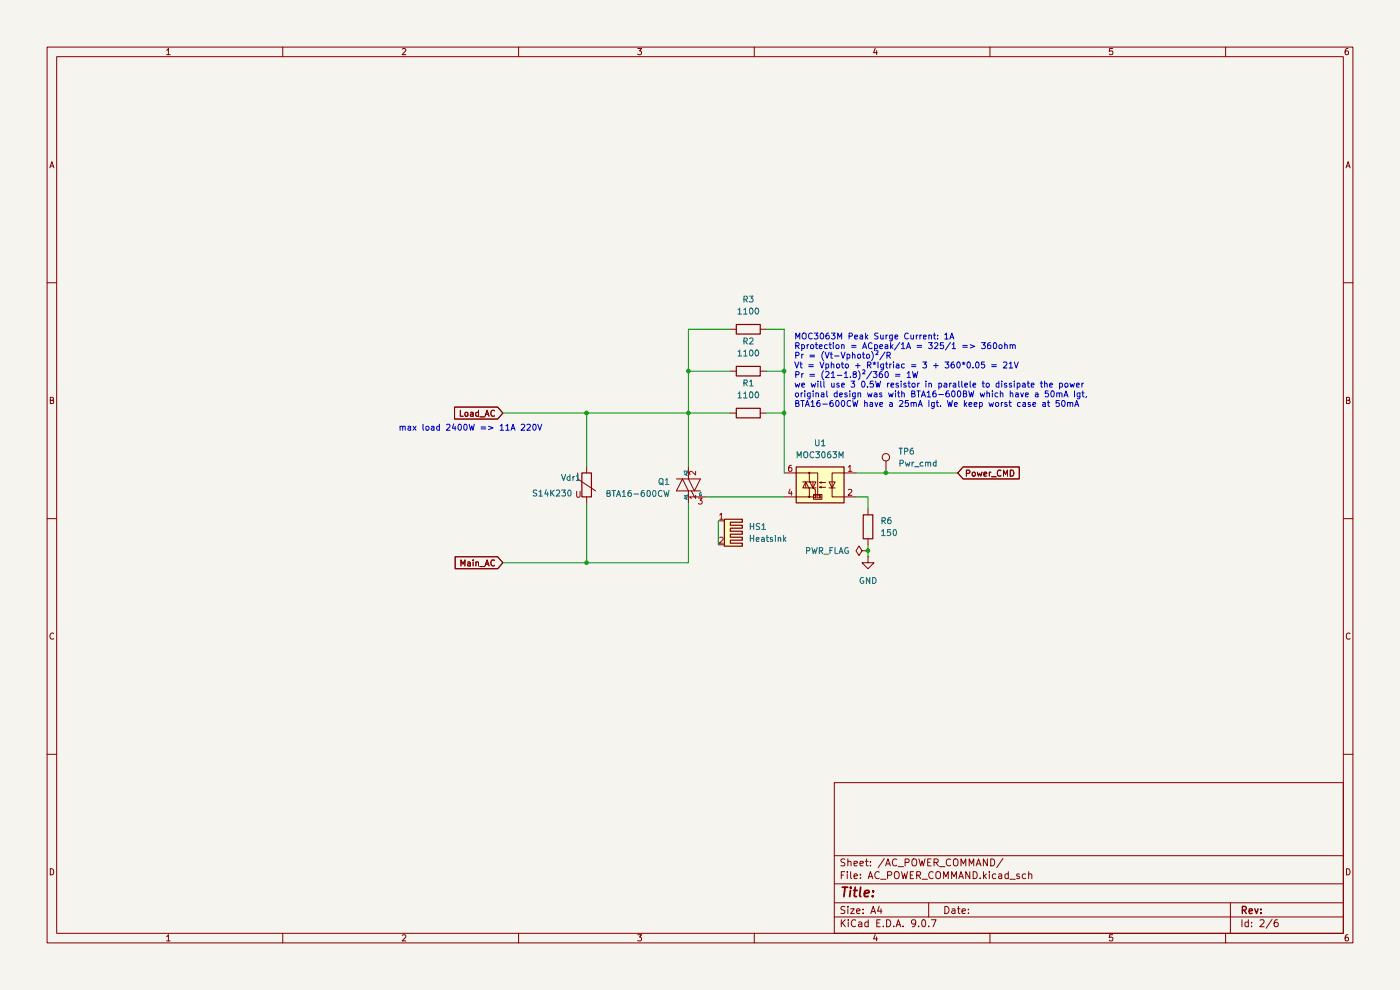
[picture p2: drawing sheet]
(kicad_sch
 (version 20250114)
 (generator "eeschema")
 (generator_version "9.0")
 (paper "A4")
 (lib_symbols
  (symbol "Connector:TestPoint"
   (pin_numbers (hide yes))
   (pin_names
    (offset 0.762) (hide yes)) (exclude_from_sim no) (in_bom yes) (on_board yes)
   (property "Reference" "TP" (at 0 6.858 0) (effects (font (size 1.27 1.27))))
   (property "Value" "TestPoint" (at 0 5.08 0) (effects (font (size 1.27 1.27))))
   (property "Footprint" "" (at 5.08 0 0) (effects (font (size 1.27 1.27)) (hide yes)))
   (property "Datasheet" "~" (at 5.08 0 0) (effects (font (size 1.27 1.27)) (hide yes)))
   (property "Description" "test point" (at 0 0 0) (effects (font (size 1.27 1.27)) (hide yes)))
   (symbol "TestPoint_0_1"
    (circle (center 0 3.302) (radius 0.762) (stroke (width 0) (type default)) (fill (type none))))
   (symbol "TestPoint_1_1"
    (pin passive line (at 0 0 90) (length 2.54) (name "1" (effects (font (size 1.27 1.27)))) (number "1" (effects (font (size 1.27 1.27))))))
   (embedded_fonts no))
  (symbol "Device:R"
   (pin_numbers (hide yes))
   (pin_names
    (offset 0)) (exclude_from_sim no) (in_bom yes) (on_board yes)
   (property "Reference" "R" (at 2.032 0 90) (effects (font (size 1.27 1.27))))
   (property "Value" "R" (at 0 0 90) (effects (font (size 1.27 1.27))))
   (property "Footprint" "" (at -1.778 0 90) (effects (font (size 1.27 1.27)) (hide yes)))
   (property "Datasheet" "~" (at 0 0 0) (effects (font (size 1.27 1.27)) (hide yes)))
   (property "Description" "Resistor" (at 0 0 0) (effects (font (size 1.27 1.27)) (hide yes)))
   (symbol "R_0_1"
    (rectangle (start -1.016 -2.54) (end 1.016 2.54) (stroke (width 0.254) (type default)) (fill (type none))))
   (symbol "R_1_1"
    (pin passive line (at 0 3.81 270) (length 1.27) (name "~" (effects (font (size 1.27 1.27)))) (number "1" (effects (font (size 1.27 1.27)))))
    (pin passive line (at 0 -3.81 90) (length 1.27) (name "~" (effects (font (size 1.27 1.27)))) (number "2" (effects (font (size 1.27 1.27))))))
   (embedded_fonts no))
  (symbol "Device:Varistor"
   (pin_numbers (hide yes))
   (pin_names
    (offset 0)) (exclude_from_sim no) (in_bom yes) (on_board yes)
   (property "Reference" "RV" (at 3.175 0 90) (effects (font (size 1.27 1.27))))
   (property "Value" "Varistor" (at -3.175 0 90) (effects (font (size 1.27 1.27))))
   (property "Footprint" "" (at -1.778 0 90) (effects (font (size 1.27 1.27)) (hide yes)))
   (property "Datasheet" "~" (at 0 0 0) (effects (font (size 1.27 1.27)) (hide yes)))
   (property "Description" "Voltage dependent resistor" (at 0 0 0) (effects (font (size 1.27 1.27)) (hide yes)))
   (property "Sim.Name" "kicad_builtin_varistor" (at 0 0 0) (effects (font (size 1.27 1.27)) (hide yes)))
   (property "Sim.Device" "SUBCKT" (at 0 0 0) (effects (font (size 1.27 1.27)) (hide yes)))
   (property "Sim.Pins" "1=A 2=B" (at 0 0 0) (effects (font (size 1.27 1.27)) (hide yes)))
   (property "Sim.Params" "threshold=1k" (at 0 0 0) (effects (font (size 1.27 1.27)) (hide yes)))
   (property "Sim.Library" "${KICAD9_SYMBOL_DIR}/Simulation_SPICE.sp" (at 0 0 0) (effects (font (size 1.27 1.27)) (hide yes)))
   (symbol "Varistor_0_0"
    (text "U" (at -1.778 -2.032 0) (effects (font (size 1.27 1.27)))))
   (symbol "Varistor_0_1"
    (polyline (pts (xy -1.905 2.54) (xy -1.905 1.27) (xy 1.905 -1.27)) (stroke (width 0) (type default)) (fill (type none)))
    (rectangle (start -1.016 -2.54) (end 1.016 2.54) (stroke (width 0.254) (type default)) (fill (type none))))
   (symbol "Varistor_1_1"
    (pin passive line (at 0 3.81 270) (length 1.27) (name "~" (effects (font (size 1.27 1.27)))) (number "1" (effects (font (size 1.27 1.27)))))
    (pin passive line (at 0 -3.81 90) (length 1.27) (name "~" (effects (font (size 1.27 1.27)))) (number "2" (effects (font (size 1.27 1.27))))))
   (embedded_fonts no))
  (symbol "Mechanical:Heatsink_Pad_2Pin"
   (pin_names
    (offset 0)) (exclude_from_sim no) (in_bom yes) (on_board yes)
   (property "Reference" "HS" (at 0 5.715 0) (effects (font (size 1.27 1.27))))
   (property "Value" "Heatsink_Pad_2Pin" (at 0 3.81 0) (effects (font (size 1.27 1.27))))
   (property "Footprint" "" (at 0.3048 -1.27 0) (effects (font (size 1.27 1.27)) (hide yes)))
   (property "Datasheet" "~" (at 0.3048 -1.27 0) (effects (font (size 1.27 1.27)) (hide yes)))
   (property "Description" "Heatsink with electrical connection, 2 pin" (at 0 0 0) (effects (font (size 1.27 1.27)) (hide yes)))
   (symbol "Heatsink_Pad_2Pin_0_1"
    (polyline (pts (xy -0.3302 0) (xy -0.9652 0) (xy -0.9652 2.54) (xy -1.6002 2.54) (xy -1.6002 0) (xy -2.2352 0) (xy -2.2352 2.54) (xy -2.8702 2.54) (xy -2.8702 -1.27) (xy -0.9652 -1.27)) (stroke (width 0.254) (type default)) (fill (type background)))
    (polyline (pts (xy -0.3302 0) (xy -0.3302 2.54) (xy 0.3048 2.54) (xy 0.3048 0) (xy 0.9398 0) (xy 0.9398 2.54) (xy 1.5748 2.54) (xy 1.5748 0) (xy 2.2098 0) (xy 2.2098 2.54) (xy 2.8448 2.54) (xy 2.8448 -1.27) (xy -0.9652 -1.27)) (stroke (width 0.254) (type default)) (fill (type background))))
   (symbol "Heatsink_Pad_2Pin_1_1"
    (pin passive line (at -2.54 -2.54 90) (length 1.27) (name "~" (effects (font (size 1.27 1.27)))) (number "1" (effects (font (size 1.27 1.27)))))
    (pin passive line (at 2.54 -2.54 90) (length 1.27) (name "~" (effects (font (size 1.27 1.27)))) (number "2" (effects (font (size 1.27 1.27))))))
   (embedded_fonts no))
  (symbol "Relay_SolidState:MOC3063M" (exclude_from_sim no) (in_bom yes) (on_board yes)
   (property "Reference" "U" (at -5.08 5.08 0) (effects (font (size 1.27 1.27)) (justify left)))
   (property "Value" "MOC3063M" (at 0 5.08 0) (effects (font (size 1.27 1.27)) (justify left)))
   (property "Footprint" "" (at -5.08 -5.08 0) (effects (font (size 1.27 1.27)
    (italic yes)) (justify left) (hide yes)))
   (property "Datasheet" "https://www.onsemi.com/pub/Collateral/MOC3163M-D.pdf" (at 0 0 0) (effects (font (size 1.27 1.27)) (justify left) (hide yes)))
   (property "Description" "Zero Cross Opto-Triac, Vdrm 600V, Ift 5mA, DIP6" (at 0 0 0) (effects (font (size 1.27 1.27)) (hide yes)))
   (symbol "MOC3063M_0_0"
    (rectangle (start -0.381 -2.032) (end 1.397 -3.048) (stroke (width 0) (type default)) (fill (type none)))
    (polyline (pts (xy 1.524 -0.635) (xy 1.016 -1.016) (xy 1.016 -2.032)) (stroke (width 0) (type default)) (fill (type none)))
    (polyline (pts (xy 2.286 -2.54) (xy 1.397 -2.54)) (stroke (width 0) (type default)) (fill (type none)))
    (text "ZCD" (at 0.508 -2.54 0) (effects (font (size 0.508 0.508)))))
   (symbol "MOC3063M_0_1"
    (rectangle (start -5.08 3.81) (end 5.08 -3.81) (stroke (width 0.254) (type default)) (fill (type background)))
    (polyline (pts (xy -5.08 2.54) (xy -2.54 2.54) (xy -2.54 -2.54) (xy -5.08 -2.54)) (stroke (width 0) (type default)) (fill (type none)))
    (polyline (pts (xy -3.175 -0.635) (xy -1.905 -0.635)) (stroke (width 0) (type default)) (fill (type none)))
    (polyline (pts (xy -2.54 -0.635) (xy -3.175 0.635) (xy -1.905 0.635) (xy -2.54 -0.635)) (stroke (width 0) (type default)) (fill (type none)))
    (polyline (pts (xy -1.143 0.508) (xy 0.127 0.508) (xy -0.254 0.381) (xy -0.254 0.635) (xy 0.127 0.508)) (stroke (width 0) (type default)) (fill (type none)))
    (polyline (pts (xy -1.143 -0.508) (xy 0.127 -0.508) (xy -0.254 -0.635) (xy -0.254 -0.381) (xy 0.127 -0.508)) (stroke (width 0) (type default)) (fill (type none)))
    (polyline (pts (xy 0.889 -0.635) (xy 3.683 -0.635) (xy 3.048 0.635) (xy 2.413 -0.635)) (stroke (width 0) (type default)) (fill (type none)))
    (polyline (pts (xy 1.524 -0.635) (xy 1.524 0.635)) (stroke (width 0) (type default)) (fill (type none)))
    (polyline (pts (xy 2.286 2.54) (xy 0.508 2.54) (xy 0.508 -2.032)) (stroke (width 0) (type default)) (fill (type none)))
    (circle (center 2.286 2.54) (radius 0.127) (stroke (width 0) (type default)) (fill (type none)))
    (polyline (pts (xy 2.286 0.635) (xy 2.286 2.54) (xy 5.08 2.54)) (stroke (width 0) (type default)) (fill (type none)))
    (polyline (pts (xy 2.286 -0.635) (xy 2.286 -2.54) (xy 5.08 -2.54)) (stroke (width 0) (type default)) (fill (type none)))
    (circle (center 2.286 -2.54) (radius 0.127) (stroke (width 0) (type default)) (fill (type none)))
    (polyline (pts (xy 3.048 0.635) (xy 3.048 -0.635)) (stroke (width 0) (type default)) (fill (type none)))
    (polyline (pts (xy 3.683 0.635) (xy 0.889 0.635) (xy 1.524 -0.635) (xy 2.159 0.635)) (stroke (width 0) (type default)) (fill (type none))))
   (symbol "MOC3063M_1_1"
    (pin passive line (at -7.62 2.54 0) (length 2.54) (name "~" (effects (font (size 1.27 1.27)))) (number "1" (effects (font (size 1.27 1.27)))))
    (pin passive line (at -7.62 -2.54 0) (length 2.54) (name "~" (effects (font (size 1.27 1.27)))) (number "2" (effects (font (size 1.27 1.27)))))
    (pin no_connect line (at -5.08 0 0) (length 2.54) (hide yes) (name "NC" (effects (font (size 1.27 1.27)))) (number "3" (effects (font (size 1.27 1.27)))))
    (pin no_connect line (at 5.08 0 180) (length 2.54) (hide yes) (name "NC" (effects (font (size 1.27 1.27)))) (number "5" (effects (font (size 1.27 1.27)))))
    (pin passive line (at 7.62 2.54 180) (length 2.54) (name "~" (effects (font (size 1.27 1.27)))) (number "6" (effects (font (size 1.27 1.27)))))
    (pin passive line (at 7.62 -2.54 180) (length 2.54) (name "~" (effects (font (size 1.27 1.27)))) (number "4" (effects (font (size 1.27 1.27))))))
   (embedded_fonts no))
  (symbol "Triac_Thyristor:BTA16-600BW"
   (pin_names
    (offset 0)) (exclude_from_sim no) (in_bom yes) (on_board yes)
   (property "Reference" "Q" (at 5.08 1.905 0) (effects (font (size 1.27 1.27)) (justify left)))
   (property "Value" "BTA16-600BW" (at 5.08 0 0) (effects (font (size 1.27 1.27)) (justify left)))
   (property "Footprint" "Package_TO_SOT_THT:TO-220-3_Vertical" (at 5.08 -1.905 0) (effects (font (size 1.27 1.27)
    (italic yes)) (justify left) (hide yes)))
   (property "Datasheet" "https://www.st.com/resource/en/datasheet/bta16.pdf" (at 0 0 0) (effects (font (size 1.27 1.27)) (justify left) (hide yes)))
   (property "Description" "16A RMS, 600V Off-State Voltage, 50mA Sensitivity, Snubberless, Insulated, Triac, TO-220" (at 0 0 0) (effects (font (size 1.27 1.27)) (hide yes)))
   (symbol "BTA16-600BW_0_1"
    (polyline (pts (xy -2.54 1.27) (xy 2.54 1.27)) (stroke (width 0.2032) (type default)) (fill (type none)))
    (polyline (pts (xy -2.54 1.27) (xy -1.27 -1.27) (xy 0 1.27)) (stroke (width 0.2032) (type default)) (fill (type none)))
    (polyline (pts (xy -2.54 -1.27) (xy 2.54 -1.27)) (stroke (width 0.2032) (type default)) (fill (type none)))
    (polyline (pts (xy -1.27 -2.54) (xy -0.635 -1.27)) (stroke (width 0) (type default)) (fill (type none)))
    (polyline (pts (xy 0 -1.27) (xy 1.27 1.27) (xy 2.54 -1.27)) (stroke (width 0.2032) (type default)) (fill (type none))))
   (symbol "BTA16-600BW_1_1"
    (pin input line (at -3.81 -2.54 0) (length 2.54) (name "G" (effects (font (size 0.635 0.635)))) (number "3" (effects (font (size 1.27 1.27)))))
    (pin passive line (at 0 3.81 270) (length 2.54) (name "A2" (effects (font (size 0.635 0.635)))) (number "2" (effects (font (size 1.27 1.27)))))
    (pin passive line (at 0 -3.81 90) (length 2.54) (name "A1" (effects (font (size 0.635 0.635)))) (number "1" (effects (font (size 1.27 1.27))))))
   (embedded_fonts no))
  (symbol "power:GND"
   (power)
   (pin_numbers (hide yes))
   (pin_names
    (offset 0) (hide yes)) (exclude_from_sim no) (in_bom yes) (on_board yes)
   (property "Reference" "#PWR" (at 0 -6.35 0) (effects (font (size 1.27 1.27)) (hide yes)))
   (property "Value" "GND" (at 0 -3.81 0) (effects (font (size 1.27 1.27))))
   (property "Footprint" "" (at 0 0 0) (effects (font (size 1.27 1.27)) (hide yes)))
   (property "Datasheet" "" (at 0 0 0) (effects (font (size 1.27 1.27)) (hide yes)))
   (property "Description" "Power symbol creates a global label with name \"GND\" , ground" (at 0 0 0) (effects (font (size 1.27 1.27)) (hide yes)))
   (symbol "GND_0_1"
    (polyline (pts (xy 0 0) (xy 0 -1.27) (xy 1.27 -1.27) (xy 0 -2.54) (xy -1.27 -1.27) (xy 0 -1.27)) (stroke (width 0) (type default)) (fill (type none))))
   (symbol "GND_1_1"
    (pin power_in line (at 0 0 270) (length 0) (name "~" (effects (font (size 1.27 1.27)))) (number "1" (effects (font (size 1.27 1.27))))))
   (embedded_fonts no))
  (symbol "power:PWR_FLAG"
   (power)
   (pin_numbers (hide yes))
   (pin_names
    (offset 0) (hide yes)) (exclude_from_sim no) (in_bom yes) (on_board yes)
   (property "Reference" "#FLG" (at 0 1.905 0) (effects (font (size 1.27 1.27)) (hide yes)))
   (property "Value" "PWR_FLAG" (at 0 3.81 0) (effects (font (size 1.27 1.27))))
   (property "Footprint" "" (at 0 0 0) (effects (font (size 1.27 1.27)) (hide yes)))
   (property "Datasheet" "~" (at 0 0 0) (effects (font (size 1.27 1.27)) (hide yes)))
   (property "Description" "Special symbol for telling ERC where power comes from" (at 0 0 0) (effects (font (size 1.27 1.27)) (hide yes)))
   (symbol "PWR_FLAG_0_0"
    (pin power_out line (at 0 0 90) (length 0) (name "~" (effects (font (size 1.27 1.27)))) (number "1" (effects (font (size 1.27 1.27))))))
   (symbol "PWR_FLAG_0_1"
    (polyline (pts (xy 0 0) (xy 0 1.27) (xy -1.016 1.905) (xy 0 2.54) (xy 1.016 1.905) (xy 0 1.27)) (stroke (width 0) (type default)) (fill (type none))))
   (embedded_fonts no)))
 (text "MOC3063M Peak Surge Current: 1A\nRprotection = ACpeak/1A = 325/1 => 360ohm\nPr = (Vt-Vphoto)²/R\nVt = Vphoto + R*Igtriac = 3 + 360*0.05 = 21V\nPr = (21-1.8)²/360 = 1W\nwe will use 3 0.5W resistor in parallele to dissipate the power\noriginal design was with BTA16-600BW which have a 50mA Igt,\nBTA16-600CW have a 25mA Igt. We keep worst case at 50mA"
  (exclude_from_sim no)
  (at 168.402 78.74 0)
  (effects (font (size 1.27 1.27)) (justify left)))
 (text "max load 2400W => 11A 220V"
  (exclude_from_sim no)
  (at 99.822 90.932 0)
  (effects (font (size 1.27 1.27))))
 (junction
  (at 146.05 87.63)
  (diameter 0)
  (color 0 0 0 0))
 (junction
  (at 187.96 100.33)
  (diameter 0)
  (color 0 0 0 0))
 (junction
  (at 184.15 116.84)
  (diameter 0)
  (color 0 0 0 0))
 (junction
  (at 124.46 87.63)
  (diameter 0)
  (color 0 0 0 0))
 (junction
  (at 124.46 119.38)
  (diameter 0)
  (color 0 0 0 0))
 (junction
  (at 166.37 78.74)
  (diameter 0)
  (color 0 0 0 0))
 (junction
  (at 146.05 78.74)
  (diameter 0)
  (color 0 0 0 0))
 (junction
  (at 166.37 87.63)
  (diameter 0)
  (color 0 0 0 0))
 (wire
  (pts (xy 106.68 87.63) (xy 124.46 87.63))
  (stroke (width 0) (type default)))
 (wire
  (pts (xy 162.56 87.63) (xy 166.37 87.63))
  (stroke (width 0) (type default)))
 (wire
  (pts (xy 162.56 69.85) (xy 166.37 69.85))
  (stroke (width 0) (type default)))
 (wire
  (pts (xy 146.05 87.63) (xy 154.94 87.63))
  (stroke (width 0) (type default)))
 (wire
  (pts (xy 162.56 78.74) (xy 166.37 78.74))
  (stroke (width 0) (type default)))
 (wire
  (pts (xy 146.05 106.68) (xy 146.05 119.38))
  (stroke (width 0) (type default)))
 (wire
  (pts (xy 187.96 100.33) (xy 203.2 100.33))
  (stroke (width 0) (type default)))
 (wire
  (pts (xy 106.68 119.38) (xy 124.46 119.38))
  (stroke (width 0) (type default)))
 (wire
  (pts (xy 184.15 115.57) (xy 184.15 116.84))
  (stroke (width 0) (type default)))
 (wire
  (pts (xy 124.46 119.38) (xy 146.05 119.38))
  (stroke (width 0) (type default)))
 (wire
  (pts (xy 166.37 69.85) (xy 166.37 78.74))
  (stroke (width 0) (type default)))
 (wire
  (pts (xy 146.05 87.63) (xy 146.05 78.74))
  (stroke (width 0) (type default)))
 (wire
  (pts (xy 124.46 87.63) (xy 146.05 87.63))
  (stroke (width 0) (type default)))
 (wire
  (pts (xy 184.15 105.41) (xy 184.15 107.95))
  (stroke (width 0) (type default)))
 (wire
  (pts (xy 166.37 87.63) (xy 166.37 100.33))
  (stroke (width 0) (type default)))
 (wire
  (pts (xy 166.37 78.74) (xy 166.37 87.63))
  (stroke (width 0) (type default)))
 (wire
  (pts (xy 146.05 99.06) (xy 146.05 87.63))
  (stroke (width 0) (type default)))
 (wire
  (pts (xy 184.15 116.84) (xy 184.15 118.11))
  (stroke (width 0) (type default)))
 (wire
  (pts (xy 152.4 110.49) (xy 152.4 115.57))
  (stroke (width 0) (type default)))
 (wire
  (pts (xy 124.46 106.68) (xy 124.46 119.38))
  (stroke (width 0) (type default)))
 (wire
  (pts (xy 181.61 105.41) (xy 184.15 105.41))
  (stroke (width 0) (type default)))
 (wire
  (pts (xy 181.61 100.33) (xy 187.96 100.33))
  (stroke (width 0) (type default)))
 (wire
  (pts (xy 124.46 99.06) (xy 124.46 87.63))
  (stroke (width 0) (type default)))
 (wire
  (pts (xy 146.05 78.74) (xy 146.05 69.85))
  (stroke (width 0) (type default)))
 (wire
  (pts (xy 146.05 78.74) (xy 154.94 78.74))
  (stroke (width 0) (type default)))
 (wire
  (pts (xy 149.86 105.41) (xy 166.37 105.41))
  (stroke (width 0) (type default)))
 (wire
  (pts (xy 146.05 69.85) (xy 154.94 69.85))
  (stroke (width 0) (type default)))
 (global_label "Main_AC"
  (shape input)
  (at 106.68 119.38 180)
  (fields_autoplaced yes)
  (effects (font (size 1.27 1.27)) (justify right))
  (property "Intersheetrefs" "${INTERSHEET_REFS}" (at 96.0144 119.38 0) (effects (font (size 1.27 1.27)) (justify right) (hide yes))))
 (global_label "Load_AC"
  (shape input)
  (at 106.68 87.63 180)
  (fields_autoplaced yes)
  (effects (font (size 1.27 1.27)) (justify right))
  (property "Intersheetrefs" "${INTERSHEET_REFS}" (at 95.8935 87.63 0) (effects (font (size 1.27 1.27)) (justify right) (hide yes))))
 (global_label "Power_CMD"
  (shape input)
  (at 203.2 100.33 0)
  (fields_autoplaced yes)
  (effects (font (size 1.27 1.27)) (justify left))
  (property "Intersheetrefs" "${INTERSHEET_REFS}" (at 216.7685 100.33 0) (effects (font (size 1.27 1.27)) (justify left) (hide yes))))
 (symbol
  (lib_id "Connector:TestPoint")
  (at 187.96 100.33 0)
  (unit 1)
  (exclude_from_sim no)
  (in_bom yes)
  (on_board yes)
  (dnp no)
  (fields_autoplaced yes)
  (property "Reference" "TP6" (at 190.5 95.7579 0) (effects (font (size 1.27 1.27)) (justify left)))
  (property "Value" "Pwr_cmd" (at 190.5 98.2979 0) (effects (font (size 1.27 1.27)) (justify left)))
  (property "Footprint" "TestPoint:TestPoint_Loop_D2.54mm_Drill1.5mm_Beaded" (at 193.04 100.33 0) (effects (font (size 1.27 1.27)) (hide yes)))
  (property "Datasheet" "~" (at 193.04 100.33 0) (effects (font (size 1.27 1.27)) (hide yes)))
  (property "Description" "test point" (at 187.96 100.33 0) (effects (font (size 1.27 1.27)) (hide yes)))
  (pin "1"))
 (symbol
  (lib_id "Mechanical:Heatsink_Pad_2Pin")
  (at 154.94 113.03 270)
  (unit 1)
  (exclude_from_sim no)
  (in_bom yes)
  (on_board yes)
  (dnp no)
  (fields_autoplaced yes)
  (property "Reference" "HS1" (at 158.75 111.7472 90) (effects (font (size 1.27 1.27)) (justify left)))
  (property "Value" "Heatsink" (at 158.75 114.2872 90) (effects (font (size 1.27 1.27)) (justify left)))
  (property "Footprint" "heat_sink:HEATSINK_530002B02500G" (at 153.67 113.3348 0) (effects (font (size 1.27 1.27)) (hide yes)))
  (property "Datasheet" "~" (at 153.67 113.3348 0) (effects (font (size 1.27 1.27)) (hide yes)))
  (property "Description" "Heatsink with electrical connection, 2 pin" (at 154.94 113.03 0) (effects (font (size 1.27 1.27)) (hide yes)))
  (pin "2")
  (pin "1"))
 (symbol
  (lib_id "power:GND")
  (at 184.15 118.11 0)
  (unit 1)
  (exclude_from_sim no)
  (in_bom yes)
  (on_board yes)
  (dnp no)
  (fields_autoplaced yes)
  (property "Reference" "#PWR01" (at 184.15 124.46 0) (effects (font (size 1.27 1.27)) (hide yes)))
  (property "Value" "GND" (at 184.15 123.19 0) (effects (font (size 1.27 1.27))))
  (property "Footprint" "" (at 184.15 118.11 0) (effects (font (size 1.27 1.27)) (hide yes)))
  (property "Datasheet" "" (at 184.15 118.11 0) (effects (font (size 1.27 1.27)) (hide yes)))
  (property "Description" "Power symbol creates a global label with name \"GND\" , ground" (at 184.15 118.11 0) (effects (font (size 1.27 1.27)) (hide yes)))
  (pin "1"))
 (symbol
  (lib_id "Device:R")
  (at 184.15 111.76 180)
  (unit 1)
  (exclude_from_sim no)
  (in_bom yes)
  (on_board yes)
  (dnp no)
  (fields_autoplaced yes)
  (property "Reference" "R6" (at 186.69 110.4899 0) (effects (font (size 1.27 1.27)) (justify right)))
  (property "Value" "150" (at 186.69 113.0299 0) (effects (font (size 1.27 1.27)) (justify right)))
  (property "Footprint" "Resistor_SMD:R_0805_2012Metric_Pad1.20x1.40mm_HandSolder" (at 185.928 111.76 90) (effects (font (size 1.27 1.27)) (hide yes)))
  (property "Datasheet" "~" (at 184.15 111.76 0) (effects (font (size 1.27 1.27)) (hide yes)))
  (property "Description" "Resistor" (at 184.15 111.76 0) (effects (font (size 1.27 1.27)) (hide yes)))
  (pin "1")
  (pin "2"))
 (symbol
  (lib_id "power:PWR_FLAG")
  (at 184.15 116.84 90)
  (unit 1)
  (exclude_from_sim no)
  (in_bom yes)
  (on_board yes)
  (dnp no)
  (fields_autoplaced yes)
  (property "Reference" "#FLG02" (at 182.245 116.84 0) (effects (font (size 1.27 1.27)) (hide yes)))
  (property "Value" "PWR_FLAG" (at 180.34 116.8399 90) (effects (font (size 1.27 1.27)) (justify left)))
  (property "Footprint" "" (at 184.15 116.84 0) (effects (font (size 1.27 1.27)) (hide yes)))
  (property "Datasheet" "~" (at 184.15 116.84 0) (effects (font (size 1.27 1.27)) (hide yes)))
  (property "Description" "Special symbol for telling ERC where power comes from" (at 184.15 116.84 0) (effects (font (size 1.27 1.27)) (hide yes)))
  (pin "1"))
 (symbol
  (lib_id "Device:R")
  (at 158.75 69.85 90)
  (unit 1)
  (exclude_from_sim no)
  (in_bom yes)
  (on_board yes)
  (dnp no)
  (fields_autoplaced yes)
  (property "Reference" "R3" (at 158.75 63.5 90) (effects (font (size 1.27 1.27))))
  (property "Value" "1100" (at 158.75 66.04 90) (effects (font (size 1.27 1.27))))
  (property "Footprint" "Resistor_THT:R_Axial_DIN0309_L9.0mm_D3.2mm_P12.70mm_Horizontal" (at 158.75 71.628 90) (effects (font (size 1.27 1.27)) (hide yes)))
  (property "Datasheet" "~" (at 158.75 69.85 0) (effects (font (size 1.27 1.27)) (hide yes)))
  (property "Description" "Resistor" (at 158.75 69.85 0) (effects (font (size 1.27 1.27)) (hide yes)))
  (pin "1")
  (pin "2"))
 (symbol
  (lib_id "Device:R")
  (at 158.75 87.63 90)
  (unit 1)
  (exclude_from_sim no)
  (in_bom yes)
  (on_board yes)
  (dnp no)
  (fields_autoplaced yes)
  (property "Reference" "R1" (at 158.75 81.28 90) (effects (font (size 1.27 1.27))))
  (property "Value" "1100" (at 158.75 83.82 90) (effects (font (size 1.27 1.27))))
  (property "Footprint" "Resistor_THT:R_Axial_DIN0309_L9.0mm_D3.2mm_P12.70mm_Horizontal" (at 158.75 89.408 90) (effects (font (size 1.27 1.27)) (hide yes)))
  (property "Datasheet" "~" (at 158.75 87.63 0) (effects (font (size 1.27 1.27)) (hide yes)))
  (property "Description" "Resistor" (at 158.75 87.63 0) (effects (font (size 1.27 1.27)) (hide yes)))
  (pin "1")
  (pin "2"))
 (symbol
  (lib_id "Device:R")
  (at 158.75 78.74 90)
  (unit 1)
  (exclude_from_sim no)
  (in_bom yes)
  (on_board yes)
  (dnp no)
  (fields_autoplaced yes)
  (property "Reference" "R2" (at 158.75 72.39 90) (effects (font (size 1.27 1.27))))
  (property "Value" "1100" (at 158.75 74.93 90) (effects (font (size 1.27 1.27))))
  (property "Footprint" "Resistor_THT:R_Axial_DIN0309_L9.0mm_D3.2mm_P12.70mm_Horizontal" (at 158.75 80.518 90) (effects (font (size 1.27 1.27)) (hide yes)))
  (property "Datasheet" "~" (at 158.75 78.74 0) (effects (font (size 1.27 1.27)) (hide yes)))
  (property "Description" "Resistor" (at 158.75 78.74 0) (effects (font (size 1.27 1.27)) (hide yes)))
  (pin "1")
  (pin "2"))
 (symbol
  (lib_id "Triac_Thyristor:BTA16-600BW")
  (at 146.05 102.87 0)
  (mirror y)
  (unit 1)
  (exclude_from_sim no)
  (in_bom yes)
  (on_board yes)
  (dnp no)
  (property "Reference" "Q1" (at 142.24 102.1841 0) (effects (font (size 1.27 1.27)) (justify left)))
  (property "Value" "BTA16-600CW" (at 142.24 104.7241 0) (effects (font (size 1.27 1.27)) (justify left)))
  (property "Footprint" "Package_TO_SOT_THT:TO-220-3_Vertical" (at 140.97 104.775 0) (effects (font (size 1.27 1.27)
    (italic yes)) (justify left) (hide yes)))
  (property "Datasheet" "https://www.st.com/resource/en/datasheet/bta16.pdf" (at 146.05 102.87 0) (effects (font (size 1.27 1.27)) (justify left) (hide yes)))
  (property "Description" "16A RMS, 600V Off-State Voltage, 50mA Sensitivity, Snubberless, Insulated, Triac, TO-220" (at 146.05 102.87 0) (effects (font (size 1.27 1.27)) (hide yes)))
  (pin "3")
  (pin "1")
  (pin "2"))
 (symbol
  (lib_id "Relay_SolidState:MOC3063M")
  (at 173.99 102.87 0)
  (mirror y)
  (unit 1)
  (exclude_from_sim no)
  (in_bom yes)
  (on_board yes)
  (dnp no)
  (property "Reference" "U1" (at 173.99 93.98 0) (effects (font (size 1.27 1.27))))
  (property "Value" "MOC3063M" (at 173.99 96.52 0) (effects (font (size 1.27 1.27))))
  (property "Footprint" "Package_DIP:DIP-6_W7.62mm_LongPads" (at 179.07 107.95 0) (effects (font (size 1.27 1.27)
    (italic yes)) (justify left) (hide yes)))
  (property "Datasheet" "https://www.onsemi.com/pub/Collateral/MOC3163M-D.pdf" (at 173.99 102.87 0) (effects (font (size 1.27 1.27)) (justify left) (hide yes)))
  (property "Description" "Zero Cross Opto-Triac, Vdrm 600V, Ift 5mA, DIP6" (at 173.99 102.87 0) (effects (font (size 1.27 1.27)) (hide yes)))
  (pin "4")
  (pin "1")
  (pin "3")
  (pin "5")
  (pin "2")
  (pin "6"))
 (symbol
  (lib_id "Device:Varistor")
  (at 124.46 102.87 0)
  (unit 1)
  (exclude_from_sim no)
  (in_bom yes)
  (on_board yes)
  (dnp no)
  (property "Reference" "Vdr1" (at 118.872 101.346 0) (effects (font (size 1.27 1.27)) (justify left)))
  (property "Value" "S14K230" (at 112.776 104.648 0) (effects (font (size 1.27 1.27)) (justify left)))
  (property "Footprint" "Varistor:RV_Disc_D15.5mm_W7.5mm_P7.5mm" (at 122.682 102.87 90) (effects (font (size 1.27 1.27)) (hide yes)))
  (property "Datasheet" "~" (at 124.46 102.87 0) (effects (font (size 1.27 1.27)) (hide yes)))
  (property "Description" "Voltage dependent resistor" (at 124.46 102.87 0) (effects (font (size 1.27 1.27)) (hide yes)))
  (property "Sim.Name" "kicad_builtin_varistor" (at 124.46 102.87 0) (effects (font (size 1.27 1.27)) (hide yes)))
  (property "Sim.Device" "SUBCKT" (at 124.46 102.87 0) (effects (font (size 1.27 1.27)) (hide yes)))
  (property "Sim.Pins" "1=A 2=B" (at 124.46 102.87 0) (effects (font (size 1.27 1.27)) (hide yes)))
  (property "Sim.Params" "threshold=1k" (at 124.46 102.87 0) (effects (font (size 1.27 1.27)) (hide yes)))
  (property "Sim.Library" "${KICAD9_SYMBOL_DIR}/Simulation_SPICE.sp" (at 124.46 102.87 0) (effects (font (size 1.27 1.27)) (hide yes)))
  (pin "1")
  (pin "2")))
